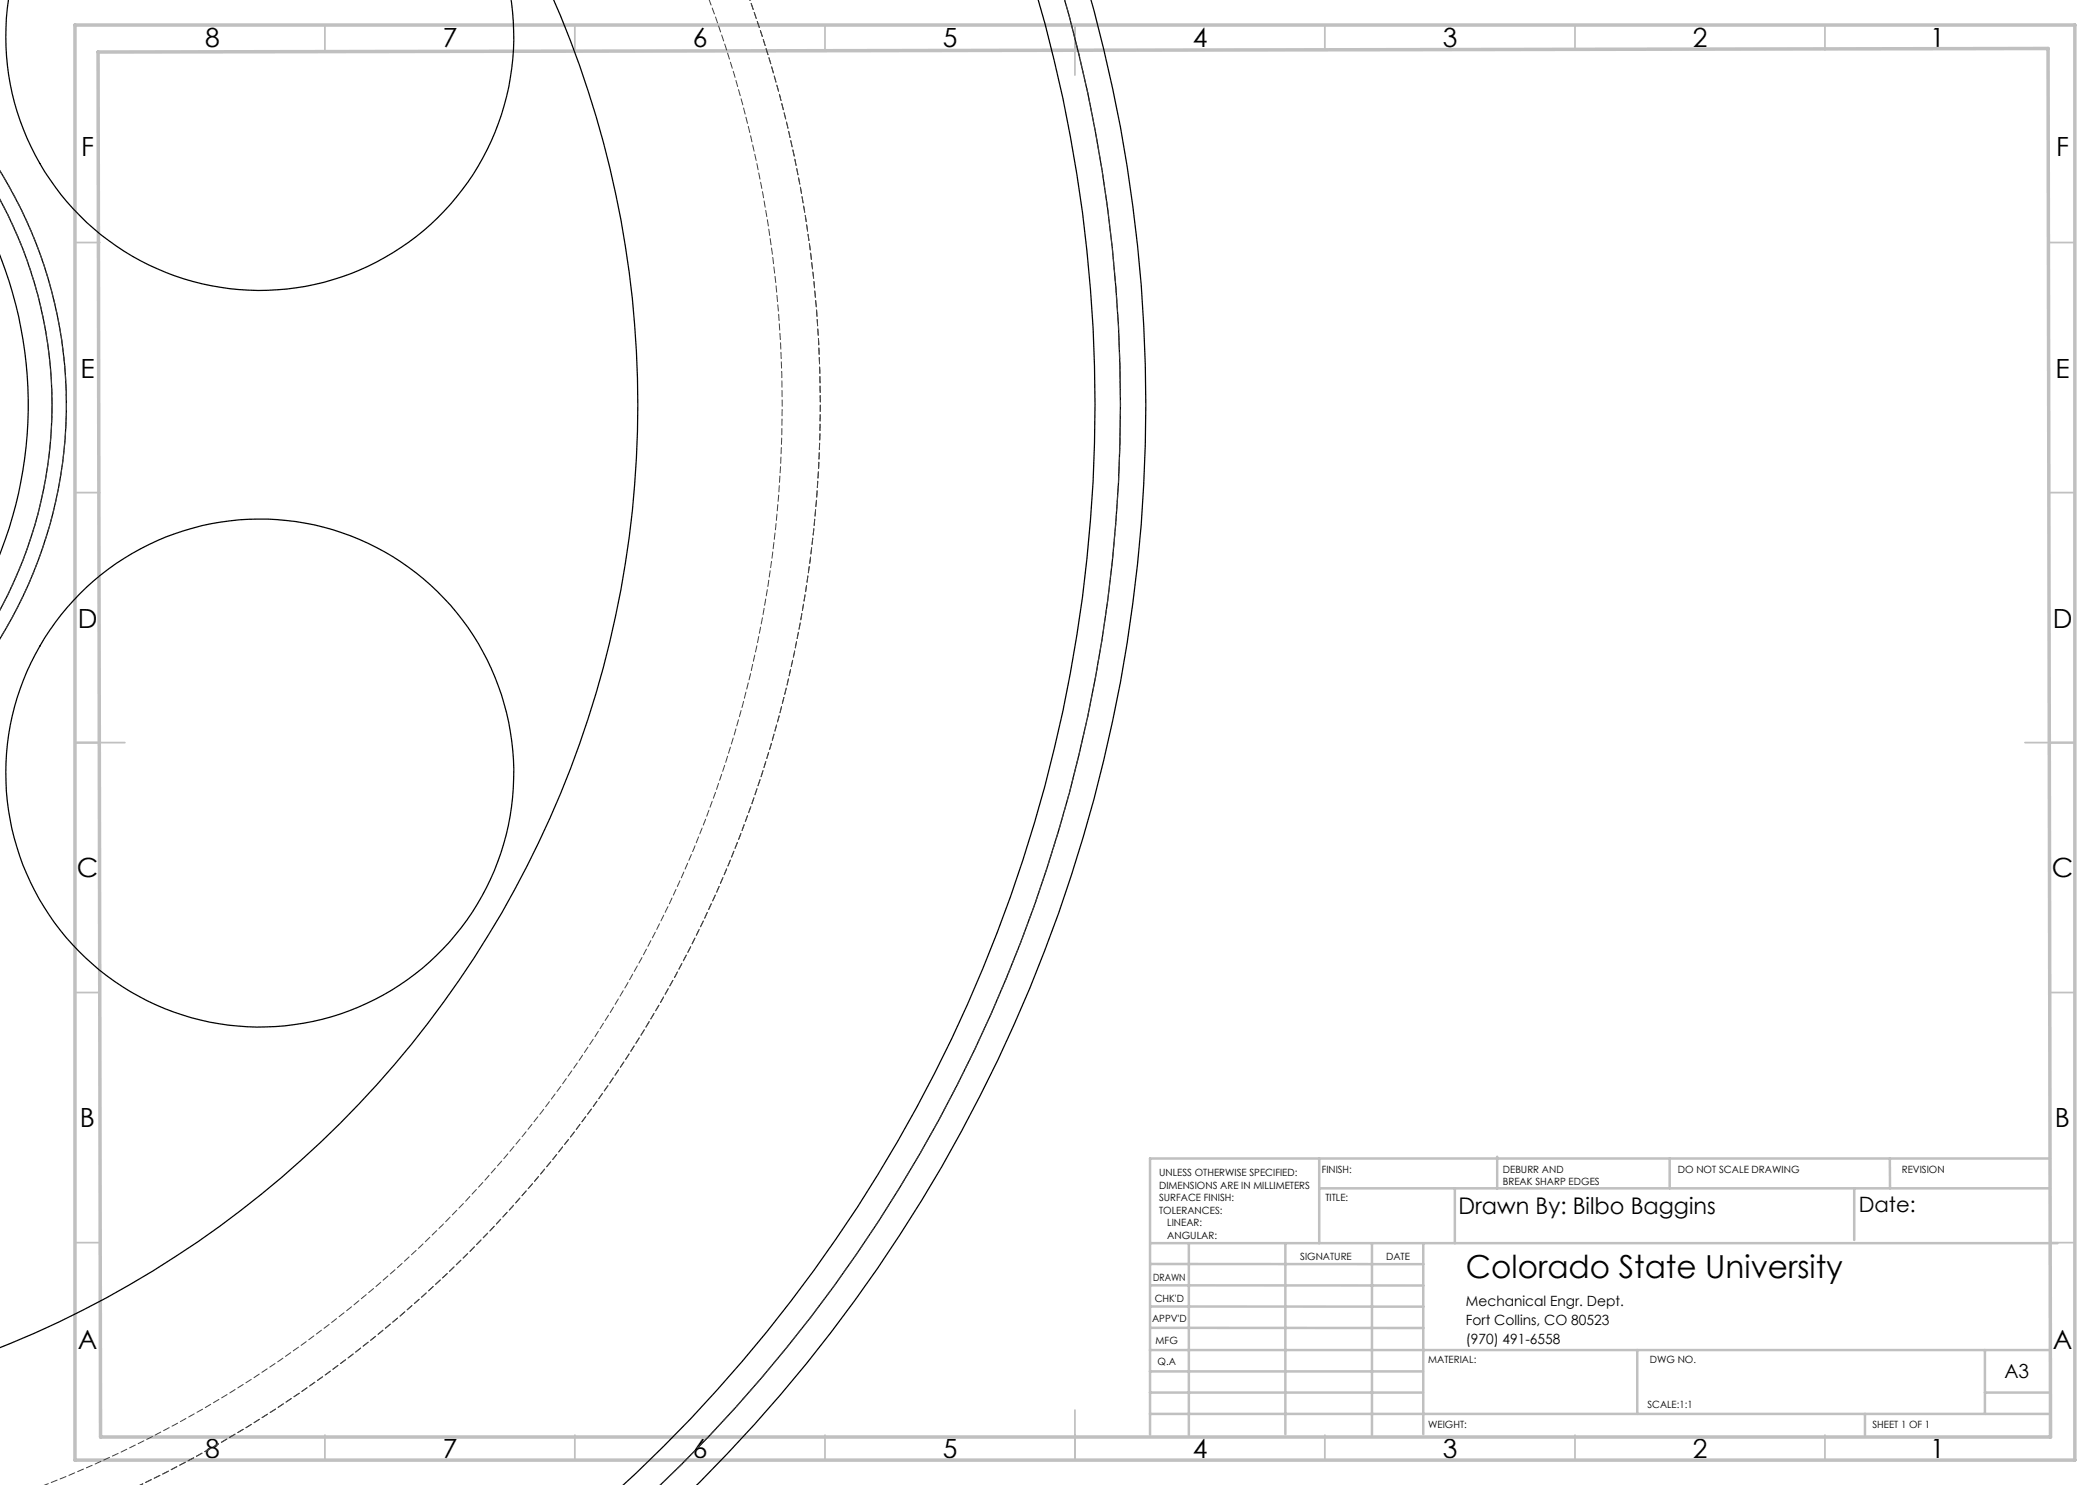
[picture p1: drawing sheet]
<svg xmlns="http://www.w3.org/2000/svg" width="420mm" height="297mm" viewBox="0 0 420 297" stroke-linecap="round" stroke-linejoin="round" font-family="sans-serif">
<g fill="none" stroke="#c0c0c0" stroke-width=".35">
<path d="M65 5v5M115 5v5M165 5v5M215 5v10M265 5v5M315 5v5M365 5v5M15 48.5h5M410 48.5h5M15 98.5h5M410 98.5h5M15 148.5h10"/>
<path d="M405 148.5h10M15 198.5h5M410 198.5h5M15 248.5h5M410 248.5h5M65 287v5M115 287v5M165 287v5M215 282v10M265 287v5M315 287v5M365 287v5"/>
</g>
<g fill="none" stroke="#c0c0c0" stroke-width=".5">
<path d="M263.8 231.7v16.9M263.8 237.7h146.2M291 237.7v10.9M299.4 231.3v6.4M333.9 231.7v6M370.8 237.7v10.3M378 231.7v6M410 231.7h-180v55.2M230.1 248.6h181.4M230.1 257.1h54.6M230.1 252.8h54.6M237.8 248.8v38.2"/>
<path d="M257.1 248.6v38.2M274.4 248.8v38.2M284.7 248.6v38.2M230 278.5h54.6M230 274.3h54.6M230 270h180M230 265.6h54.7M230.1 261.3h54.6M327.4 270v12.8M397 278.5h13M397 270v12.8M230 282.8h180"/>
<path d="M373 282.8v4.2"/>
</g>
<path d="M15 5h400v287h-400zM19.6 10.4l390-.7 .5 277.7h-390z" fill="none" stroke="#c0c0c0" stroke-width=".7"/>
<g fill="none" stroke="#000" stroke-width=".25">
<path d="M102.2 -.1a50.8 50.8 0 0 1-50.2 58.2 50.8 50.8 0 0 1-50.3-58.2M110.7 0a203.1 203.1 0 0 1-110.7 269.5M207.6 0a294.3 294.3 0 0 1-83 297.1M212.9 0a299.4 299.4 0 0 1-80.9 297.1M218.2 0a304.6 304.6 0 0 1-78.9 297.1M-.1 39.8a86.1 86.1 0 0 1 0 82.3M-.1 34.1a89.1 89.1 0 0 1 0 93.7M0 51a81.4 81.4 0 0 1-.1 59.9"/>
<circle cx="52" cy="154.6" r="50.8"/>
</g>
<path d="M28 297.1a239.6 239.6 0 0 0 122-297.2" fill="none" stroke="#404040" stroke-width=".2" stroke-dasharray="1.3 .6" stroke-dashoffset=".2"/>
<path d="M-.1 127.8a88.9 88.9 0 0 0 0-93.7" fill="none" stroke="#404040" stroke-width=".2" stroke-dasharray="1.3 .6" stroke-dashoffset=".4"/>
<path d="M-.1 122a86 86 0 0 0 0-82.2" fill="none" stroke="#404040" stroke-width=".2" stroke-dasharray="1.3 .6" stroke-dashoffset="-.1"/>
<path d="M212.9 0a299.6 299.6 0 0 1-80.9 297.1" fill="none" stroke="#404040" stroke-width=".2" stroke-dasharray="1.3 .6" stroke-dashoffset=".1"/>
<path d="M141.8 0a232 232 0 0 1-132.9 297.1" fill="none" stroke="#404040" stroke-width=".2" stroke-dasharray="1.3 .6" stroke-dashoffset=".3"/>
<text font-size="6.3" x="293.2" y="255.5">Colorado State University</text>
<g font-size="5.3">
<text x="41" y="9.5">8</text>
<text x="88.5" y="9.5">7</text>
<text x="138.5" y="9.5">6</text>
<text x="188.5" y="9.5">5</text>
<text x="238.5" y="9.5">4</text>
<text x="288.5" y="9.5">3</text>
<text x="338.5" y="9.5">2</text>
<text x="386" y="9.5">1</text>
<text x="16.2" y="31.3">F</text>
<text x="411.2" y="31.3">F</text>
<text x="16.1" y="75.5">E</text>
<text x="411.1" y="75.5">E</text>
<text x="15.5" y="125.5">D</text>
<text x="410.5" y="125.5">D</text>
<text x="15.4" y="175.5">C</text>
<text x="410.4" y="175.5">C</text>
<text x="16" y="225.5">B</text>
<text x="411" y="225.5">B</text>
<text x="15.5" y="269.7">A</text>
<text x="410.5" y="269.7">A</text>
<text x="41" y="291.5">8</text>
<text x="88.5" y="291.5">7</text>
<text x="138.5" y="291.5">6</text>
<text x="188.5" y="291.5">5</text>
<text x="238.5" y="291.5">4</text>
<text x="288.5" y="291.5">3</text>
<text x="338.5" y="291.5">2</text>
<text x="386" y="291.5">1</text>
</g>
<text font-size="4.6" x="291.7" y="242.7">Drawn By: Bilbo Baggins</text>
<text font-size="4.2" x="371.7" y="242.5">Date:</text>
<text font-size="3.9" x="400.9" y="275.5">A3</text>
<g font-size="2.8">
<text x="293.2" y="261.1">Mechanical Engr. Dept.</text>
<text x="293.2" y="264.9">Fort Collins, CO 80523</text>
<text x="293.2" y="268.7">(970) 491-6558</text>
</g>
<g font-size="2">
<text x="231.8" y="235.2">UNLESS OTHERWISE SPECIFIED:</text>
<text x="231.8" y="237.7">DIMENSIONS ARE IN MILLIMETERS</text>
<text x="264.4" y="234.6">FINISH:</text>
<text x="300.6" y="234.6">DEBURR AND</text>
<text x="300.6" y="237.1">BREAK SHARP EDGES</text>
<text x="335.6" y="234.6">DO NOT SCALE DRAWING</text>
<text x="380.4" y="234.6">REVISION</text>
<text x="231.8" y="240.2">SURFACE FINISH:</text>
<text x="231.8" y="242.7">TOLERANCES:</text>
<text x="233.4" y="245.2">LINEAR:</text>
<text x="265.1" y="240.2">TITLE:</text>
<text x="233.5" y="247.7">ANGULAR:</text>
<text x="260" y="251.9">SIGNATURE</text>
<text x="277.2" y="251.9">DATE</text>
<text x="230.6" y="256.1">DRAWN</text>
<text x="230.9" y="260.3">CHK'D</text>
<text x="230.4" y="264.4">APPV'D</text>
<text x="231.1" y="268.8">MFG</text>
<text x="231.5" y="273">Q.A</text>
<text x="285.6" y="272.5">MATERIAL:</text>
<text x="330" y="272.5">DWG NO.</text>
<text x="329.5" y="281.7">SCALE:1:1</text>
<text x="285.6" y="285.5">WEIGHT:</text>
<text x="374.5" y="285.6">SHEET 1 OF 1</text>
</g>
</svg>
